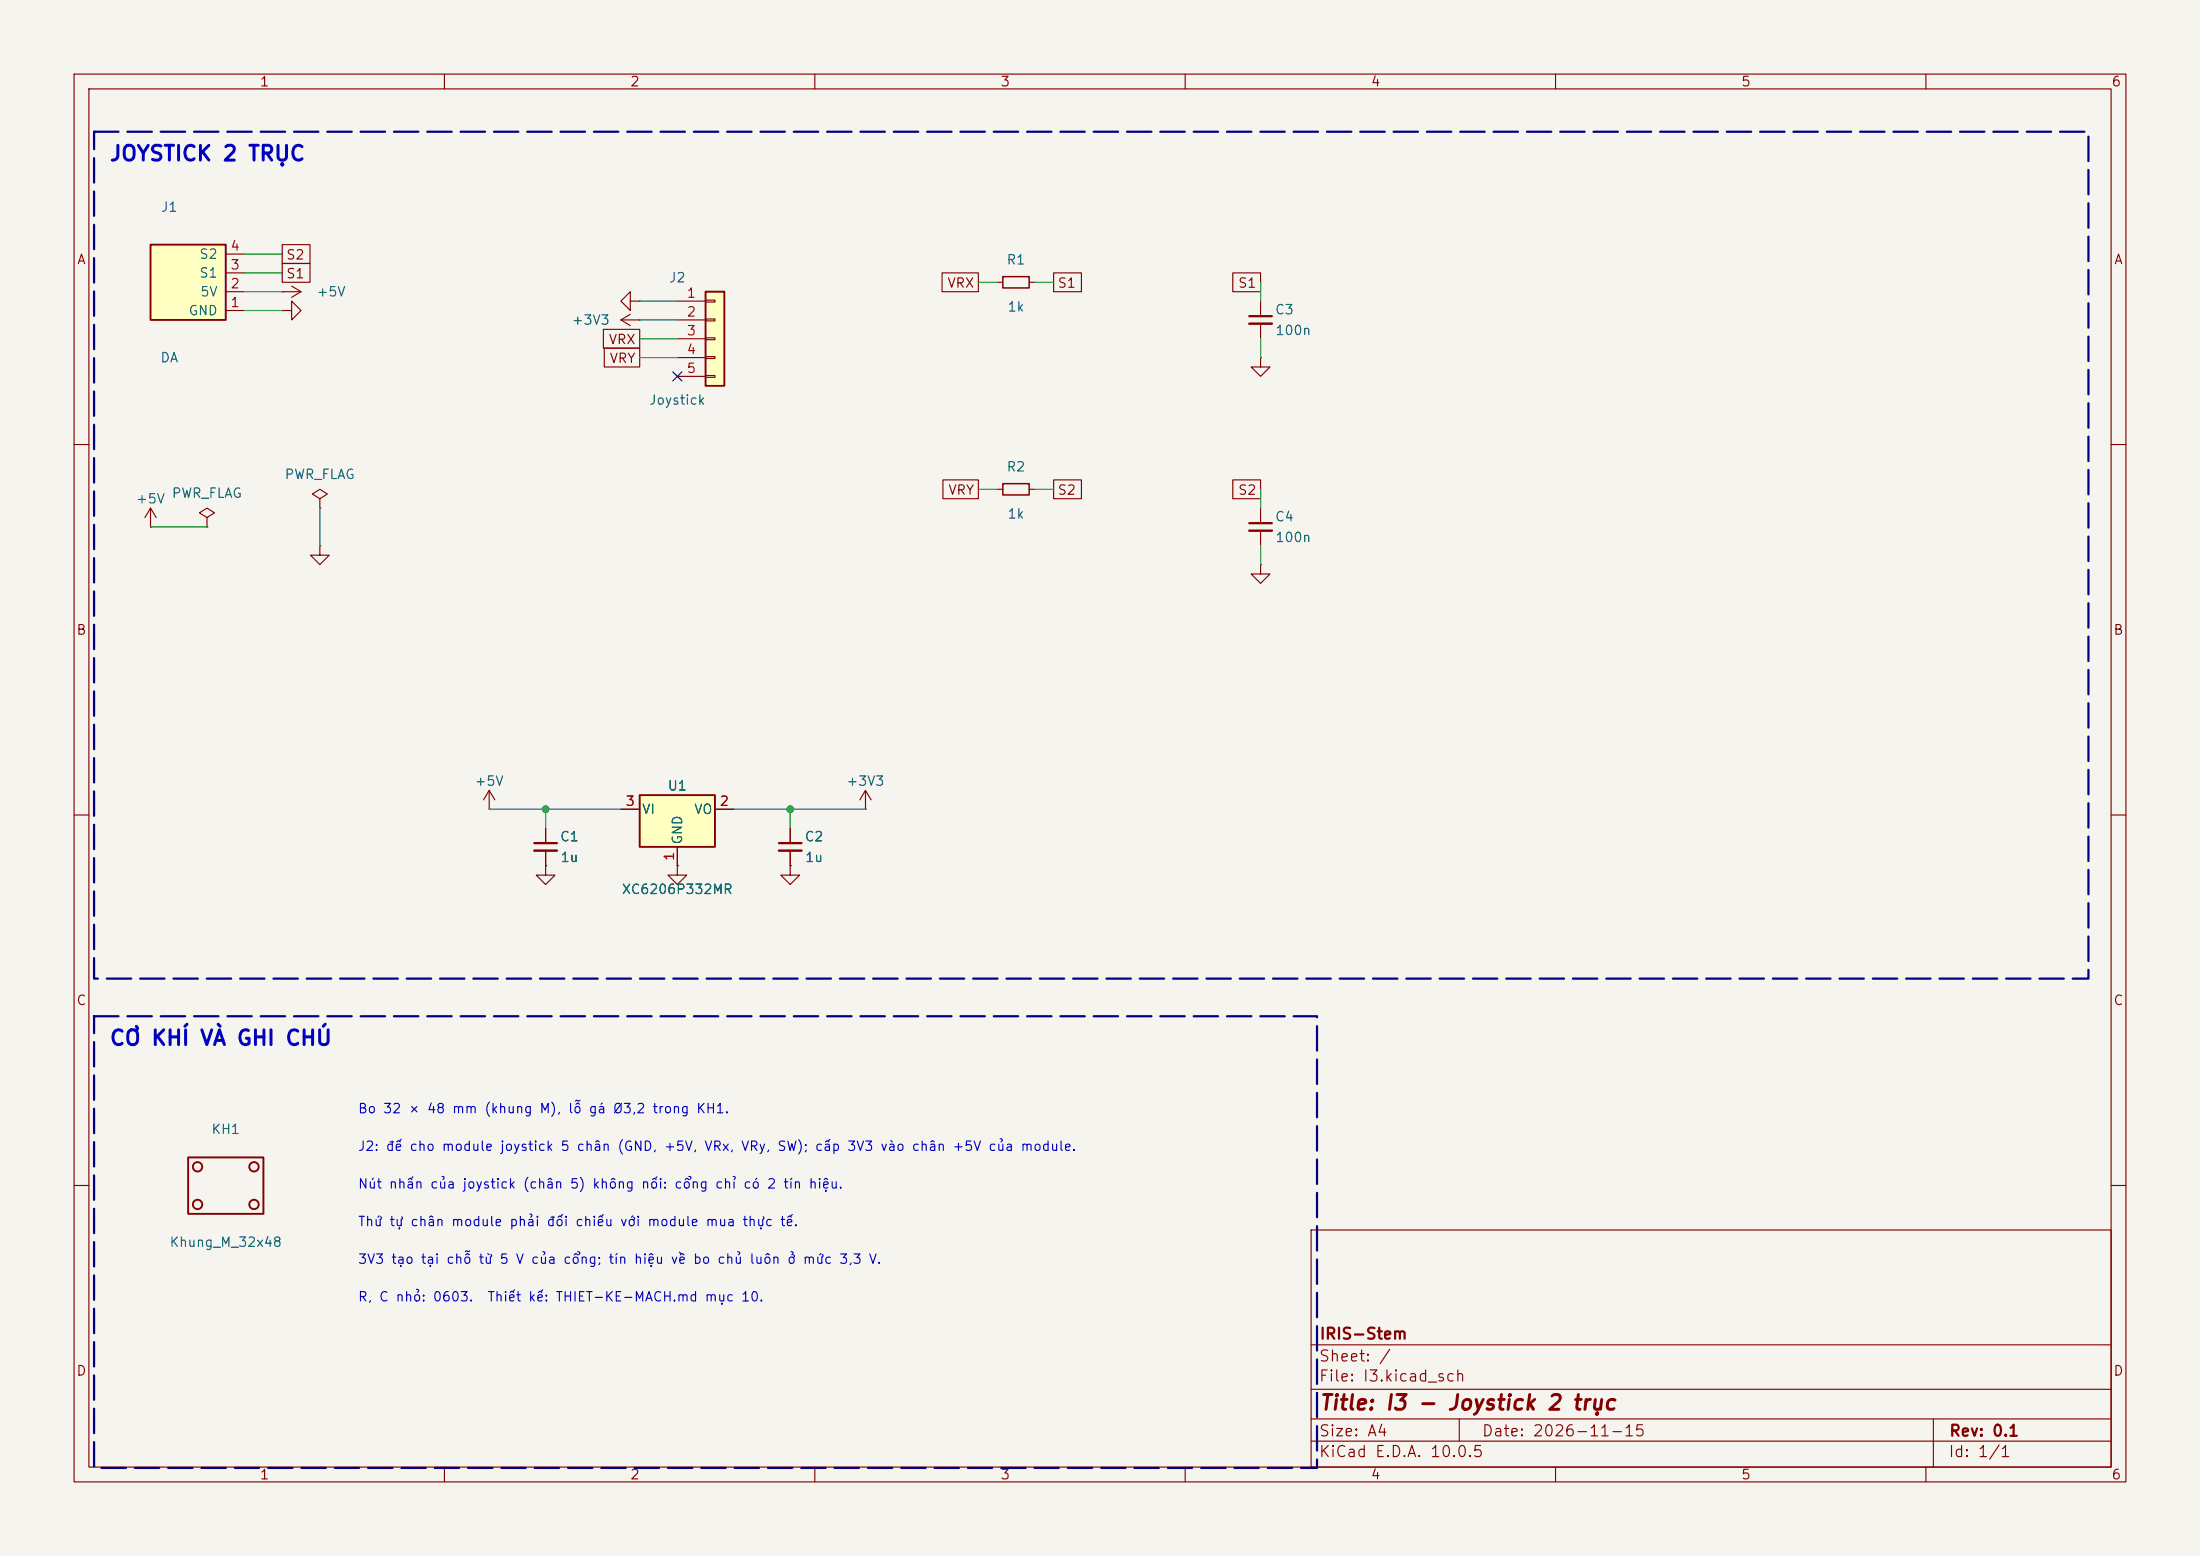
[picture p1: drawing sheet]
<svg xmlns="http://www.w3.org/2000/svg" width="297mm" height="210mm" viewBox="0 0 297 210" stroke-linecap="round" stroke-linejoin="round" font-family="sans-serif">
<path d="M0 0h297v210h-297z" fill="#f5f4ef" stroke="#f5f4ef" stroke-width=".14"/>
<g fill="none" stroke="#840000" stroke-width=".15">
<path d="M10 10h277v190h-277zM12 12h273v186h-273zM60 10v2M110 10v2M160 10v2M210 10v2M260 10v2M10 60h2M134.6 66h.8M138.9 66h.8M285 60h2M10 110h2"/>
<path d="M285 110h2M10 160h2M177 166h108v32h-108zM285 160h2M60 198v2M110 198v2M160 198v2M177 194.5h108M177 191.5h108M177 187.5h108M177 181.5h108M197 191.5v3"/>
<path d="M210 198v2M260 198v2M261 191.5v6.5"/>
</g>
<path d="M135.4 65.3h3.5v1.5h-3.5z" fill="none" stroke="#840000" stroke-width=".2"/>
<path d="M20.3 33h10.2v10.2h-10.2z" fill="#ffffc2"/>
<path d="M20.3 33h10.2v10.2h-10.2z" fill="none" stroke="#840000" stroke-width=".25"/>
<g fill="none" stroke="#840000" stroke-width=".15">
<path d="M30.5 39.4h2.5M30.5 36.8h2.5M30.5 34.3h2.5M30.5 41.9h2.5M20.3 71.1h.1M20.3 68.6l-.7 1.3M20.3 68.6l.8 1.3M20.3 68.6v2.5M170.2 76.2v1.3h1.2l-1.2 1.2-1.3-1.2h1.3M170.2 76.2h.1M73.7 111.8v2M73.7 114.8v2"/>
<path d="M106.7 116.8v1.3h1.2l-1.2 1.3-1.3-1.3h1.3M106.7 116.8h.1M116.8 109.2h.1M116.8 106.7l-.7 1.3M116.8 106.7l.8 1.3M116.8 106.7v2.5"/>
</g>
<path d="M72.1 113.8h3.1" fill="none" stroke="#840000" stroke-width=".3"/>
<path d="M72.1 114.8h3.1" fill="none" stroke="#840000" stroke-width=".33"/>
<path d="M86.4 107.3h10.1v7h-10.1z" fill="#ffffc2"/>
<g fill="none" stroke="#840000" stroke-width=".25">
<path d="M86.4 107.3h10.1v7h-10.1zM25.4 156.2h10.2v7.6h-10.2z"/>
<circle cx="26.7" cy="157.5" r=".63"/>
<circle cx="34.3" cy="157.5" r=".63"/>
<circle cx="26.7" cy="162.6" r=".63"/>
<circle cx="34.3" cy="162.6" r=".63"/>
</g>
<g fill="none" stroke="#840000" stroke-width=".15">
<path d="M38.1 39.4h.1M38.1 39.4h2.5M39.4 38.6l1.2 .8M40.6 39.4l-1.2 .7M134.6 38.1h.8M138.9 38.1h.8M38.1 41.9h1.3v-1.3l1.2 1.3-1.2 1.3v-1.3M38.1 41.9h.1M83.8 43.2l1.3 .7M83.8 43.2h2.6M85.1 40.6v-1.2l-1.3 1.2 1.3 1.3v-1.3h1.3M85.1 42.4l-1.3 .8"/>
<path d="M86.4 40.6h.1M86.4 43.2h.1M170.2 48.3v1.2h1.2l-1.2 1.3-1.3-1.3h1.3M170.2 48.3h.1M170.2 40.6v2.1M170.2 43.7v2M27.9 69.9l1.1-.7-1.1-.6-1 .6 1 .7v1.2M27.9 71.1h.1M43.2 67.3l1-.6-1-.7-1 .7 1 .6v1.3M43.2 68.6h.1M43.2 73.7v1.2h1.2l-1.2 1.3-1.3-1.3h1.3M43.2 73.7h.1"/>
<path d="M170.2 68.6v2M170.2 71.6v2.1M66 109.2h.1M66 106.7l-.7 1.3M66 106.7l.8 1.3M66 106.7v2.5M73.7 116.8v1.3h1.2l-1.2 1.3-1.3-1.3h1.3M73.7 116.8h.1M83.8 109.2h2.6M91.4 116.8v1.3h1.3l-1.3 1.3-1.2-1.3h1.2M91.4 116.8h.1M91.4 114.3v2.5"/>
<path d="M96.5 109.2h2.6M106.7 111.8v2M106.7 114.8v2"/>
</g>
<path d="M168.7 42.7h3M168.7 70.6h3M105.2 113.8h3" fill="none" stroke="#840000" stroke-width=".3"/>
<path d="M168.7 43.7h3M168.7 71.6h3M105.2 114.8h3" fill="none" stroke="#840000" stroke-width=".33"/>
<path d="M135.4 37.3h3.5v1.6h-3.5z" fill="none" stroke="#840000" stroke-width=".2"/>
<path d="M95.2 39.4h2.6v12.7h-2.6z" fill="#ffffc2"/>
<path d="M95.2 39.4h2.6v12.7h-2.6z" fill="none" stroke="#840000" stroke-width=".25"/>
<g fill="none" stroke="#840000" stroke-width=".15">
<path d="M38.1 33h3.8v2.6h-3.8zM38.1 35.6h3.8v2.5h-3.8zM127.2 36.8h4.9v2.6h-4.9zM142.2 36.8h3.8v2.6h-3.8zM166.4 36.8h3.8v2.6h-3.8zM81.5 44.4h4.9v2.6h-4.9zM81.6 47h4.8v2.5h-4.8zM91.4 40.6h3.8M91.4 43.2h3.8M91.4 45.7h3.8M91.4 48.3h3.8M91.4 50.8h3.8"/>
<path d="M95.2 40.5h1.3v.3h-1.3zM95.2 43.1h1.3v.2h-1.3zM95.2 45.6h1.3v.2h-1.3zM95.2 48.1h1.3v.3h-1.3zM95.2 50.7h1.3v.2h-1.3zM127.3 64.8h4.8v2.5h-4.8zM142.2 64.8h3.8v2.5h-3.8zM166.4 64.8h3.8v2.5h-3.8zM73.7 116.8h.1M73.7 111.8v2M73.7 114.8v2M83.8 109.2h2.6"/>
<path d="M91.4 116.8h.1M91.4 114.3v2.5M96.5 109.2h2.6M106.7 116.8h.1M106.7 111.8v2M106.7 114.8v2"/>
</g>
<g fill="none" stroke="#009600" stroke-width=".15">
<path d="M33 39.4h5.1M33 36.8h5.1M33 34.3h5.1M132.1 38.1h2.5M139.7 38.1h2.5M170.2 38.1v2.5M33 41.9h5.1M86.4 48.3h5M86.4 40.6h5M86.4 43.2h5M86.4 45.7h5M170.2 45.7v2.6"/>
<path d="M20.3 71.1h7.6M43.2 68.6v5.1M132.1 66h2.5M139.7 66h2.5M170.2 66v2.6M170.2 73.7v2.5M66 109.2h17.8M73.7 109.2v2.6M99.1 109.2h17.7M106.7 109.2v2.6"/>
</g>
<path d="M90.8 50.2l1.2 1.2M92 50.2l-1.2 1.2" fill="none" stroke="#000084" stroke-width=".15"/>
<path d="M12.7 17.8h269.2v114.3h-269.2zM12.7 137.2h165.1v60.9h-165.1z" fill="none" stroke="#000084" stroke-width=".3" stroke-dasharray="3.3 1.2"/>
<g fill="#009600" stroke="#009600" stroke-width=".14">
<circle cx="73.7" cy="109.2" r=".46"/>
<circle cx="106.7" cy="109.2" r=".46"/>
</g>
<g font-size="2" fill="#0000c2">
<text x="14.7" y="22.2">JOYSTICK 2 TRỤC</text>
<text x="14.7" y="141.6">CƠ KHÍ VÀ GHI CHÚ</text>
</g>
<text font-size="2" fill="#840000" x="178" y="190.8">Title: I3 - Joystick 2 trục</text>
<g font-size="1.5" fill="#840000">
<text x="178" y="184.1">Sheet: /</text>
<text x="178" y="181.1">IRIS-Stem</text>
<text x="178" y="186.8">File: I3.kicad_sch</text>
<text x="178" y="197">KiCad E.D.A. 10.0.5</text>
<text x="178" y="194.2">Size: A4</text>
<text x="200" y="194.2">Date: 2026-11-15</text>
<text x="263" y="197">Id: 1/1</text>
<text x="263" y="194.2">Rev: 0.1</text>
</g>
<g font-size="1.3" fill="#840000">
<text x="35" y="12">1</text>
<text x="85" y="12">2</text>
<text x="135" y="12">3</text>
<text x="185" y="12">4</text>
<text x="235" y="12">5</text>
<text x="285" y="12">6</text>
<text x="10.3" y="36">A</text>
<text x="38.5" y="35.3">S2</text>
<text x="285.3" y="36">A</text>
<text x="38.5" y="37.9">S1</text>
<text x="127.8" y="39.2">VRX</text>
<text x="142.7" y="39.2">S1</text>
<text x="167.1" y="39.2">S1</text>
<text x="82.1" y="46.8">VRX</text>
<text x="82.2" y="49.3">VRY</text>
<text x="127.9" y="67.1">VRY</text>
<text x="142.7" y="67.1">S2</text>
<text x="167.1" y="67.1">S2</text>
<text x="10.2" y="86">B</text>
<text x="285.2" y="86">B</text>
<text x="10.2" y="136">C</text>
<text x="285.2" y="136">C</text>
<text x="10.2" y="186">D</text>
<text x="285.2" y="186">D</text>
<text x="35" y="200">1</text>
<text x="85" y="200">2</text>
<text x="135" y="200">3</text>
<text x="185" y="200">4</text>
<text x="235" y="200">5</text>
<text x="285" y="200">6</text>
</g>
<g font-size="1.3" fill="#006464">
<text x="21.6" y="28.9">J1</text>
<text x="26.8" y="35.3">S2</text>
<text x="26.8" y="37.8">S1</text>
<text x="26.9" y="40.3">5V</text>
<text x="42.6" y="40.3">+5V</text>
<text x="90.2" y="38.4">J2</text>
<text x="135.8" y="36">R1</text>
<text x="25.4" y="42.9">GND</text>
<text x="77.1" y="44.1">+3V3</text>
<text x="135.9" y="42.4">1k</text>
<text x="172" y="42.7">C3</text>
<text x="172.1" y="45.5">100n</text>
<text x="21.6" y="49.2">DA</text>
<text x="87.5" y="54.9">Joystick</text>
<text x="38.3" y="65">PWR_FLAG</text>
<text x="135.8" y="64">R2</text>
<text x="18.3" y="68.3">+5V</text>
<text x="23.1" y="67.5">PWR_FLAG</text>
<text x="135.9" y="70.3">1k</text>
<text x="172" y="70.7">C4</text>
<text x="172.1" y="73.5">100n</text>
<text x="64" y="106.4">+5V</text>
<text x="90" y="107">U1</text>
<text x="114.2" y="106.4">+3V3</text>
<text x="75.5" y="113.9">C1</text>
<text x="86.6" y="110.2">VI</text>
<text x="93.6" y="110.2">VO</text>
<text x="108.5" y="113.9">C2</text>
<text x="75.6" y="116.7">1u</text>
<text x="92.4" y="114.1" transform="rotate(-90 92.4 114.1)">GND</text>
<text x="108.6" y="116.7">1u</text>
<text x="83.8" y="121">XC6206P332MR</text>
<text x="28.4" y="153.4">KH1</text>
<text x="22.8" y="168.6">Khung_M_32x48</text>
</g>
<g font-size="1.3" fill="#a90000">
<text x="31" y="34.2">4</text>
<text x="31" y="41.8">1</text>
<text x="31" y="39.2">2</text>
<text x="31" y="36.7">3</text>
<text x="92.6" y="40.5">1</text>
<text x="92.6" y="43">2</text>
<text x="92.6" y="45.6">3</text>
<text x="92.6" y="48.1">4</text>
<text x="92.6" y="50.7">5</text>
<text x="84.4" y="109.1">3</text>
<text x="97.1" y="109.1">2</text>
<text x="91.3" y="116.3" transform="rotate(-90 91.3 116.3)">1</text>
</g>
<g font-size="1.3" fill="#0000c2">
<text x="48.2" y="155.7">J2: đế cho module joystick 5 chân (GND, +5V, VRx, VRy, SW); cấp 3V3 vào chân +5V của module.</text>
<text x="48.2" y="150.6">Bo 32 × 48 mm (khung M), lỗ gá Ø3,2 trong KH1.</text>
<text x="48.2" y="160.7">Nút nhấn của joystick (chân 5) không nối: cổng chỉ có 2 tín hiệu.</text>
<text x="48.2" y="165.8">Thứ tự chân module phải đối chiếu với module mua thực tế.</text>
<text x="48.2" y="170.9">3V3 tạo tại chỗ từ 5 V của cổng; tín hiệu về bo chủ luôn ở mức 3,3 V.</text>
<text x="48.2" y="176">R, C nhỏ: 0603.</text>
<text x="65.7" y="176">Thiết kế: THIET-KE-MACH.md mục 10.</text>
</g>
</svg>
